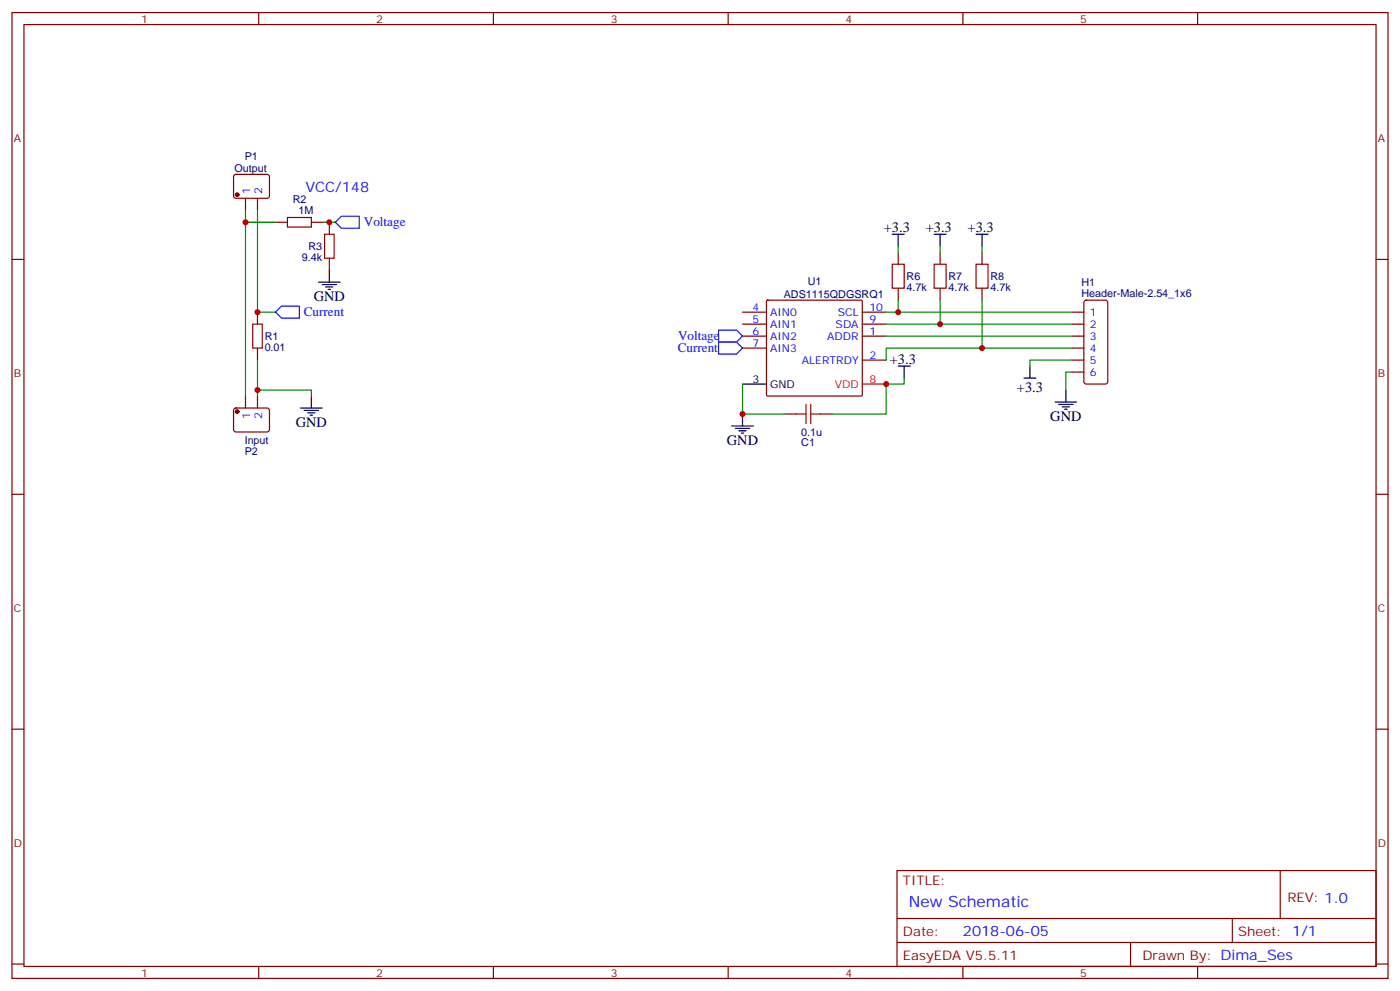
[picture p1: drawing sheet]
<svg xmlns="http://www.w3.org/2000/svg" width="412mm" height="292mm" viewBox="0 0 412 292" stroke-linecap="round" stroke-linejoin="round" font-family="sans-serif">
<g fill="none" stroke="#870000" stroke-width=".35">
<path d="M3.5 3.7h405.4v284.3h-405.4zM7.1 7.2h398.2v277.3h-398.2zM76.2 3.7v3.5M145.3 3.7v3.5M214.5 3.7v3.5M283.6 3.7v3.5M352.8 3.7v3.5M69 51.5l.5-.2 9.4 .1 .5 .6-.1 6-.6 .4-9.5-.1-.4-.6v-5.7zM72.3 58.4v3.5M75.8 58.4v3.5M3.5 76.4h3.6M81.1 65.4h3.6"/>
<path d="M91.7 65.4h3.5M97 65.4v3.6M97 76v3.6M264.6 74.3v3.5M276.9 74.3v3.5M289.3 74.3v3.5M405.3 76.4h3.6M75.8 91.9v3.5M218.7 99h7.1M218.7 91.9h7.1M218.7 95.4h7.1M225.8 88.5l.3-.1h27.7l.2 .3-.1 27.7-.3 .2-27.6-.1-.2-.3z"/>
<path d="M254 99h7.1M254 91.9h7.1M254 95.4h7.1M264.6 84.8v3.6M276.9 84.8v3.6M289.3 84.8v3.6M315.7 99h3.6M315.7 91.9h3.6M315.7 95.4h3.6M319.5 88.6l.5-.2h5.6l.7 .4v23.6l-.4 .6-5.9 .1-.7-.5v-23.5zM72.3 116.6v3.5M75.8 102.5v3.5"/>
<path d="M75.8 116.6v3.5M218.7 102.5h7.1M254 106h7.1M315.7 106h3.6M315.7 102.5h3.6M315.7 109.5h3.6M69 120.3l.5-.2 9.4 .1 .5 .6-.1 5.9-.6 .5-9.5-.1-.4-.6v-5.7zM231.1 121.9h3.5M241.7 121.9h3.5M3.5 145.5h3.6M405.3 145.5h3.6M3.5 214.7h3.6"/>
<path d="M405.3 214.7h3.6M264.2 256.3h141.1v28.2h-141.1zM377.1 256.3v14.1M264.2 270.4h141.1M264.2 277.5h141.1M333 277.5v7M363 270.4v7.1M3.5 283.8h3.6M76.2 284.5v3.5M145.3 284.5v3.5M214.5 284.5v3.5M283.6 284.5v3.5"/>
<path d="M352.8 284.5v3.5M405.3 283.8h3.6"/>
</g>
<path d="M84.7 64h7v2.9h-7zM95.6 69h2.8v7h-2.8zM262.8 77.8h3.5v7h-3.5zM275.2 77.8h3.5v7h-3.5zM287.5 77.8h3.5v7h-3.5zM74.4 95.4h2.9v7.1h-2.9zM237.4 119.1v5.6M238.8 119.1v5.6M234.6 121.9h2.8M238.8 121.9h2.9" fill="none" stroke="#a10000" stroke-width=".35"/>
<g fill="none" stroke="#000" stroke-width=".35">
<path d="M97 79.6v3.5M262.8 69h3.5M264.6 69v3.5M275.2 69h3.5M276.9 69v3.5M287.5 69h3.5M289.3 69v3.5M93.8 83.1h6.4M94.9 83.8h4.2M96 84.5h2.1M96.7 85.2h.7M91.7 116.6v3.5"/>
<path d="M218.7 113.1h7.1M264.6 107.8h3.5M266.3 107.8v3.5M301.6 111.3h3.6M303.4 107.8v3.5M310.8 118.4h6.3M311.9 119.1h4.2M312.9 119.8h2.1M314 114.8v3.6M88.5 120.1h6.4M89.6 120.8h4.2M90.7 121.5h2.1"/>
<path d="M91.4 122.2h.7M215.5 125.4h6.4M216.6 126.1h4.2M217.7 126.8h2.1M218.4 127.5h.7M218.7 121.9v3.5M313.6 120.5h.7"/>
</g>
<path d="M254 113.1h7.1" fill="none" stroke="#f00" stroke-width=".35"/>
<g fill="#870000" stroke="#870000" stroke-width=".35">
<circle cx="69.8" cy="57.3" r=".53"/>
<circle cx="69.8" cy="121.2" r=".53"/>
</g>
<path d="M100.5 63.7h5.3v3.5h-5.3l-1.7-1.8zM81.1 91.9l1.8-1.8h5.3v3.6h-5.3zM211.7 97.2h5.3l1.7 1.8-1.7 1.7h-5.3zM211.7 100.7h5.3l1.7 1.8-1.7 1.7h-5.3z" fill="none" stroke="#00f" stroke-width=".35"/>
<g fill="none" stroke="#008700" stroke-width=".35">
<path d="M72.3 61.9v54.7M72.3 65.4h8.8M75.8 61.9v30h5.3M95.2 65.4h3.6M264.6 72.5v1.8M276.9 72.5v1.8M289.3 72.5v1.8M261.1 99h54.6M264.6 88.4v3.5h-3.5M264.6 91.9h51.1M276.9 88.4v7h-15.8M276.9 95.4h38.8"/>
<path d="M289.3 88.4v14.1M75.8 114.8h15.9v1.8M75.8 106v10.6M218.7 113.1v8.8h12.4M266.3 111.3v1.8h-5.2v8.8h-15.9M315.7 102.5h-54.6v3.5M315.7 109.5h-1.7v5.3M315.7 106h-12.3v1.8"/>
</g>
<g fill="#c00">
<circle cx="75.8" cy="114.8" r=".88"/>
<circle cx="72.3" cy="65.4" r=".88"/>
<circle cx="276.9" cy="95.4" r=".88"/>
<circle cx="218.7" cy="121.9" r=".88"/>
<circle cx="264.6" cy="91.9" r=".88"/>
<circle cx="261.1" cy="113.1" r=".88"/>
<circle cx="289.3" cy="102.5" r=".88"/>
<circle cx="75.8" cy="91.9" r=".88"/>
<circle cx="97" cy="65.4" r=".88"/>
</g>
<text font-size="4.6" fill="#00f" x="267.8" y="266.9">New Schematic</text>
<g font-size="4.2" fill="#00f">
<text x="90" y="56.6">VCC/148</text>
<text x="283.6" y="275.7">2018-06-05</text>
</g>
<g font-size="4.2">
<text x="260.3" y="68.3">+3.3</text>
<text x="272.7" y="68.3">+3.3</text>
<text x="285" y="68.3">+3.3</text>
<text x="92.4" y="88.7">GND</text>
<text x="262.1" y="107.1">+3.3</text>
<text x="299.5" y="115.3">+3.3</text>
<text x="87.1" y="125.8">GND</text>
<text x="309.4" y="124">GND</text>
<text x="214.1" y="131.1">GND</text>
</g>
<g font-size="3.9" fill="#00f">
<text x="107.2" y="66.7">Voltage</text>
<text x="89.5" y="93.1">Current</text>
<text x="199.7" y="100.2">Voltage</text>
<text x="199.6" y="103.7">Current</text>
</g>
<g font-size="3.9" fill="#800">
<text x="266" y="260.5">TITLE:</text>
<text x="379.2" y="265.5">REV: 1.0</text>
<text x="266" y="275.7">Date:</text>
<text x="364.8" y="275.7">Sheet: 1/1</text>
<text x="266" y="282.8">EasyEDA V5.5.11</text>
<text x="336.5" y="282.8">Drawn By: Dima_Ses</text>
</g>
<g font-size="3.2" fill="#800">
<text x="41.6" y="6.7">1</text>
<text x="110.8" y="6.7">2</text>
<text x="179.9" y="6.7">3</text>
<text x="249.1" y="6.7">4</text>
<text x="318.2" y="6.7">5</text>
<text x="4.1" y="41.8">A</text>
<text x="405.9" y="41.8">A</text>
<text x="4.1" y="110.9">B</text>
<text x="405.9" y="110.9">B</text>
<text x="4.1" y="180.1">C</text>
<text x="405.9" y="180.1">C</text>
<text x="4.1" y="249.2">D</text>
<text x="405.9" y="249.2">D</text>
<text x="41.6" y="287.5">1</text>
<text x="110.8" y="287.5">2</text>
<text x="179.9" y="287.5">3</text>
<text x="249.1" y="287.5">4</text>
<text x="318.2" y="287.5">5</text>
</g>
<g font-size="3.2" fill="#000080">
<text x="72.1" y="47.1">P1</text>
<text x="69.1" y="50.7">Output</text>
<text x="86.2" y="59.8">R2</text>
<text x="88" y="63">1M</text>
<text x="88.9" y="76.8">9.4k</text>
<text x="90.8" y="73.6">R3</text>
<text x="237.9" y="84">U1</text>
<text x="267.1" y="82.4">R6</text>
<text x="279.4" y="82.4">R7</text>
<text x="291.7" y="82.4">R8</text>
<text x="230.9" y="87.7">ADS1115QDGSRQ1</text>
<text x="267.1" y="85.6">4.7k</text>
<text x="279.4" y="85.6">4.7k</text>
<text x="291.7" y="85.6">4.7k</text>
<text x="318.6" y="87.3">Header-Male-2.54_1x6</text>
<text x="318.6" y="84.1">H1</text>
<text x="78" y="100">R1</text>
<text x="78" y="103.2">0.01</text>
<text x="72.1" y="130.7">Input</text>
<text x="236" y="128.2">0.1u</text>
<text x="236" y="131.4">C1</text>
<text x="72.1" y="133.9">P2</text>
</g>
<g font-size="3.2" fill="#00f">
<text x="73.7" y="57.1" transform="rotate(-90 73.7 57.1)">1</text>
<text x="77.3" y="57.1" transform="rotate(-90 77.3 57.1)">2</text>
<text x="221.6" y="91.5">4</text>
<text x="221.6" y="95.1">5</text>
<text x="226.8" y="93">AIN0</text>
<text x="246.8" y="93">SCL</text>
<text x="256.1" y="95.1">9</text>
<text x="256.1" y="91.5">10</text>
<text x="321" y="93">1</text>
<text x="221.6" y="98.6">6</text>
<text x="226.8" y="96.5">AIN1</text>
<text x="226.8" y="100">AIN2</text>
<text x="243.7" y="100">ADDR</text>
<text x="246.2" y="96.5">SDA</text>
<text x="256.1" y="98.6">1</text>
<text x="321" y="96.5">2</text>
<text x="321" y="100">3</text>
<text x="221.6" y="102.1">7</text>
<text x="226.8" y="103.5">AIN3</text>
<text x="236.2" y="107.1">ALERTRDY</text>
<text x="256.1" y="105.7">2</text>
<text x="321" y="103.5">4</text>
<text x="321" y="107.1">5</text>
<text x="321" y="110.6">6</text>
<text x="73.7" y="123.4" transform="rotate(-90 73.7 123.4)">1</text>
<text x="77.3" y="123.4" transform="rotate(-90 77.3 123.4)">2</text>
</g>
<g font-size="3.2">
<text x="221.6" y="112.7">3</text>
<text x="226.8" y="114.1">GND</text>
</g>
<g font-size="3.2" fill="#f00">
<text x="256.1" y="112.7">8</text>
<text x="245.9" y="114.1">VDD</text>
</g>
</svg>
